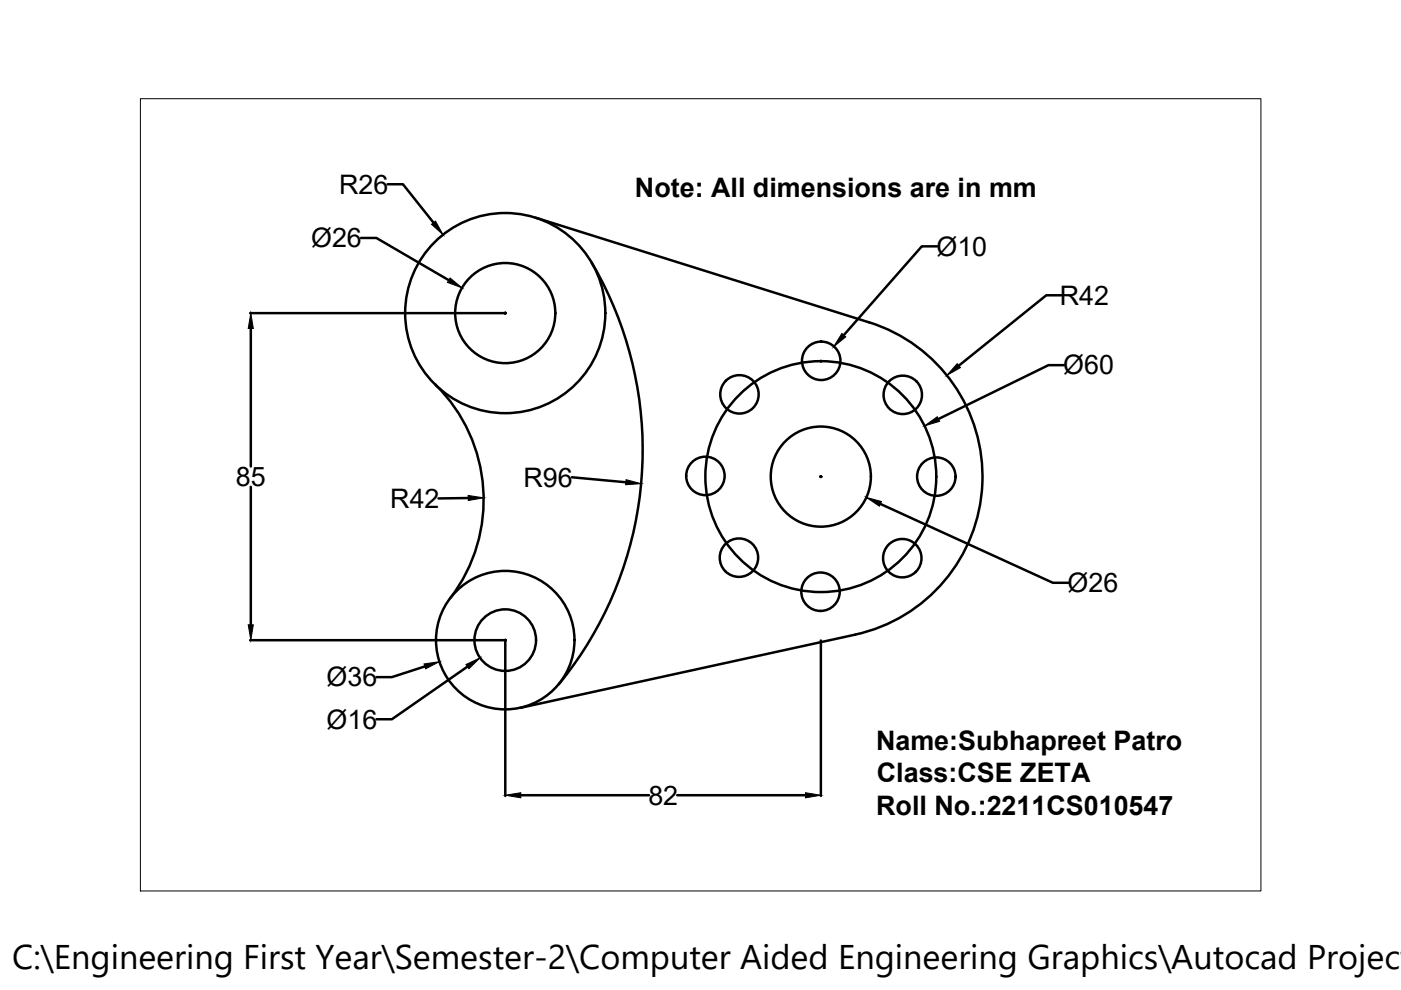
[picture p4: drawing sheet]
<svg xmlns="http://www.w3.org/2000/svg" width="297mm" height="210mm" viewBox="0 0 297 210" stroke-linecap="round" stroke-linejoin="round" font-family="sans-serif">
<!-- layer: 0 -->
<g fill="none" stroke="#000" stroke-width=".53">
<path d="M82.2 39.1h3.2l6.5 8.1M76.5 50.5h3.3l15.4 8.9M113.5 46.1l70.8 22.3M125.4 55.6a78.4 78.4 0 0 1-6.9 89.5M198.7 52.2h-3.3l-16.5 18.9M53 66.4h54.2M53.2 69.7v29.2M107.1 66.3v.2M174 76.6h.1M174 76.5v.2M184.3 68.3a34.3 34.3 0 0 1 24 34.3 34.3 34.3 0 0 1-26.9 31.9M225.1 62.6h-3.3l-18.5 14.9"/>
<path d="M225.6 77.4h-3.3l-23.3 11.5M92.3 81.5a34.3 34.3 0 0 1 3.2 45.3M53.2 103.2v29.3M99.3 105.6l-6.3 .1M121.2 101.2l11.5 1M174 101.1h.1M174 101v.1M186.7 106.8l36.5 16.8h3.3M53 135.7h54.2M107.1 135.7v33.1M174 135.8v33M181.4 134.5l-71.1 15.6"/>
<path d="M90.1 141.3l-7 2.3h-3.3M99.1 141.3l-16 11.2h-3.3M110.4 168.6h27.2M143.6 168.6h27.2"/>
<circle cx="107.1" cy="66.4" r="21.2"/>
<circle cx="107.1" cy="66.4" r="10.6"/>
<circle cx="174.1" cy="76.5" r="4.1"/>
<circle cx="156.8" cy="83.6" r="4.1"/>
<circle cx="191.4" cy="83.7" r="4.1"/>
<circle cx="149.6" cy="100.9" r="4.1"/>
<circle cx="156.7" cy="118.2" r="4.1"/>
<circle cx="174" cy="101.1" r="24.5"/>
<circle cx="174" cy="101.1" r="10.6"/>
<circle cx="191.3" cy="118.3" r="4.1"/>
<circle cx="198.5" cy="101.1" r="4.1"/>
<circle cx="107.1" cy="135.7" r="14.7"/>
<circle cx="107.1" cy="135.7" r="6.5"/>
<circle cx="174" cy="125.5" r="4.1"/>
</g>
<circle cx="107.1" cy="66.4" r=".26" fill="#000"/>
<g fill="#000" stroke="#000" stroke-width=".21">
<path d="M91.5 47.6l.8-.7 1.6 2.9zM95.4 58.9l2.6 2.1-3.1-1.1zM53.2 66.4l.5 3.3h-1.1zM178.5 70.7l.8 .7-2.6 2.1zM203 77.1l.6 .8-2.8 1.7zM196 90.3l2.7-1.9 .5 .9zM99.3 105l3.2 .6-3.2 .5zM132.7 101.7l3.2 .8-3.3 .3zM183.7 105.5l3.2 .8-.5 1zM52.6 132.5h1.1l-.5 3.2zM89.9 140.8l3.3-.5-3 1.5zM98.8 140.9l3-1.4-2.4 2.3z"/>
<path d="M107.1 168.6l3.3-.5v1.1zM170.8 168.1l3.2 .5-3.2 .6z"/>
</g>
<path d="M29.8 20.9h237.5v168h-237.5z" fill="none" stroke="#000" stroke-width=".21"/>
<text font-size="7.3" x="2.6" y="205.5">C:\Engineering First Year\Semester-2\Computer Aided Engineering Graphics\Autocad Project</text>
<g font-size="5.7">
<text x="71.9" y="41.1">R26</text>
<text x="134.6" y="41.8">Note: All dimensions are in mm</text>
<text x="66" y="52.4">Ø26</text>
<text x="198.6" y="54.2">Ø10</text>
<text x="224.7" y="64.6">R42</text>
<text x="225.4" y="79.4">Ø60</text>
<text x="50" y="103.1">85</text>
<text x="82.7" y="107.7">R42</text>
<text x="111" y="103.2">R96</text>
<text x="226.3" y="125.5">Ø26</text>
<text x="69.2" y="145.5">Ø36</text>
<text x="69.2" y="154.5">Ø16</text>
<text x="185.7" y="159">Name:Subhapreet Patro</text>
<text x="185.9" y="165.9">Class:CSE ZETA</text>
<text x="137.5" y="170.6">82</text>
<text x="185.8" y="172.7">Roll No.:2211CS010547</text>
</g>
</svg>
